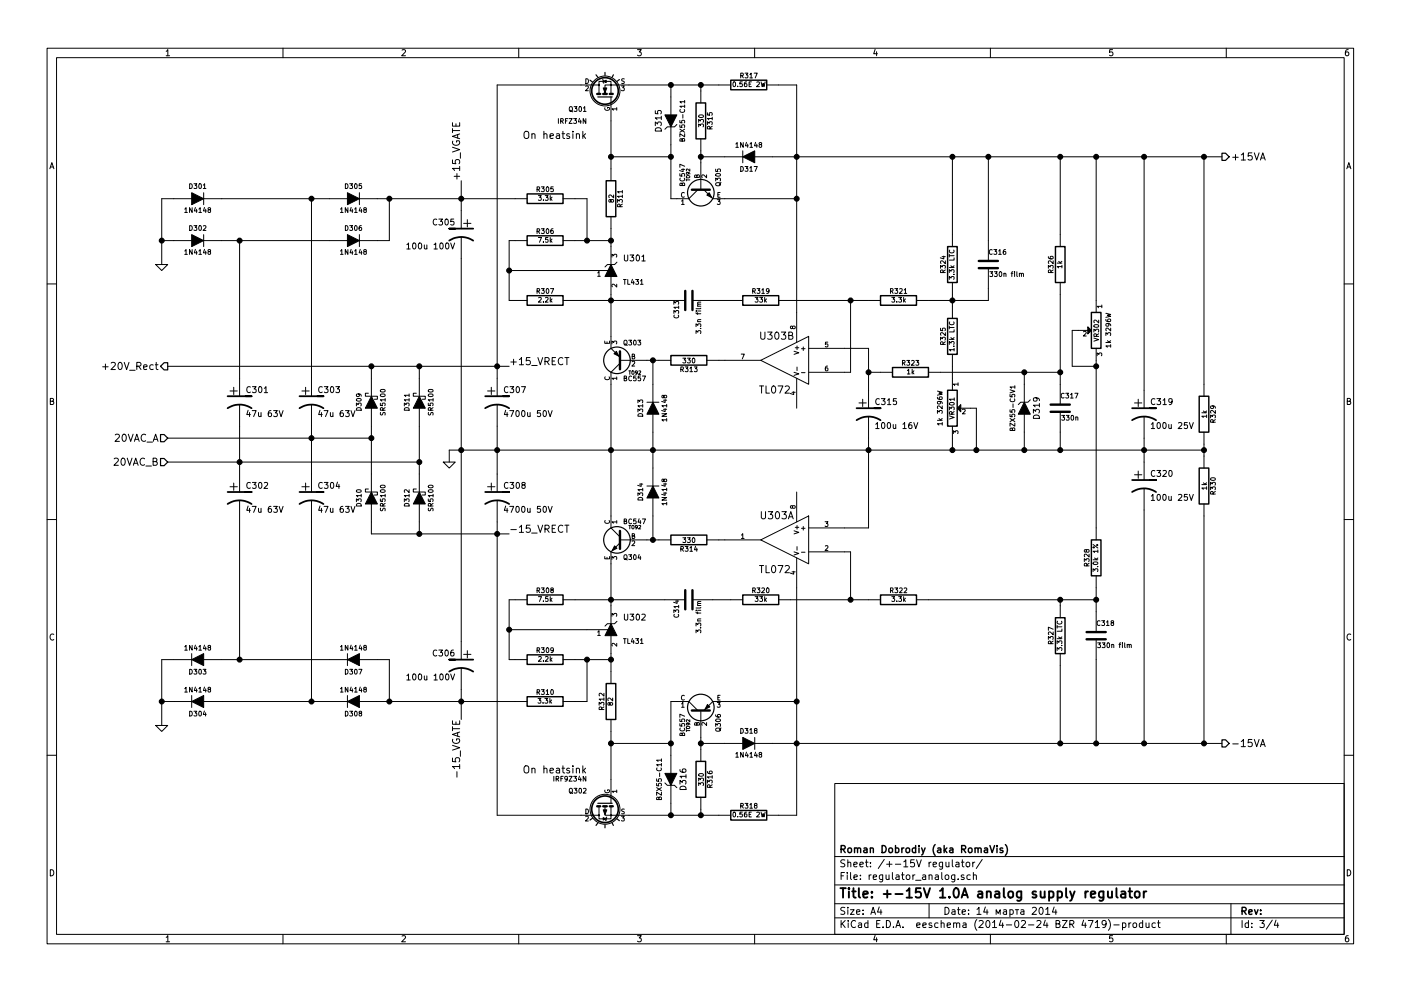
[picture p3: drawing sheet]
EESchema Schematic File Version 2
LIBS:power
LIBS:device
LIBS:transistors
LIBS:conn
LIBS:linear
LIBS:regul
LIBS:74xx
LIBS:cmos4000
LIBS:adc-dac
LIBS:memory
LIBS:xilinx
LIBS:special
LIBS:microcontrollers
LIBS:dsp
LIBS:microchip
LIBS:analog_switches
LIBS:motorola
LIBS:texas
LIBS:intel
LIBS:audio
LIBS:interface
LIBS:digital-audio
LIBS:philips
LIBS:display
LIBS:cypress
LIBS:siliconi
LIBS:opto
LIBS:atmel
LIBS:contrib
LIBS:valves
LIBS:tl431
LIBS:r_pot
LIBS:mos_irf
LIBS:scr
LIBS:conn_mf
LIBS:hole
LIBS:power_supply-cache
EELAYER 24 0
EELAYER END
$Descr A4 11693 8268
encoding utf-8
Sheet 3 4
Title "+-15V 1.0A analog supply regulator"
Date "14 марта 2014"
Rev ""
Comp "Roman Dobrodiy (aka RomaVis)"
Comment1 ""
Comment2 ""
Comment3 ""
Comment4 ""
$EndDescr
Text HLabel 1400 3650 0    60   Input ~ 0
20VAC_A
Text HLabel 1400 3850 0    60   Input ~ 0
20VAC_B
Text HLabel 1400 3050 0    60   Output ~ 0
+20V_Rect
$Comp
L DIODESCH D309
U 1 1
P 3100 3350
F 0 "D309" H 3100 3450 40  0000 C CNN
F 1 "SR5100" H 3100 3250 40  0000 C CNN
F 2 "" H 3100 3350 60  0000 C CNN
F 3 "" H 3100 3350 60  0000 C CNN
	1    3100 3350
	0    -1   -1   0   
$EndComp
$Comp
L DIODESCH D311
U 1 1
P 3500 3350
F 0 "D311" H 3500 3450 40  0000 C CNN
F 1 "SR5100" H 3500 3250 40  0000 C CNN
F 2 "" H 3500 3350 60  0000 C CNN
F 3 "" H 3500 3350 60  0000 C CNN
	1    3500 3350
	0    -1   -1   0   
$EndComp
$Comp
L DIODESCH D310
U 1 1
P 3100 4150
F 0 "D310" H 3100 4250 40  0000 C CNN
F 1 "SR5100" H 3100 4050 40  0000 C CNN
F 2 "" H 3100 4150 60  0000 C CNN
F 3 "" H 3100 4150 60  0000 C CNN
	1    3100 4150
	0    -1   -1   0   
$EndComp
$Comp
L DIODESCH D312
U 1 1
P 3500 4150
F 0 "D312" H 3500 4250 40  0000 C CNN
F 1 "SR5100" H 3500 4050 40  0000 C CNN
F 2 "" H 3500 4150 60  0000 C CNN
F 3 "" H 3500 4150 60  0000 C CNN
	1    3500 4150
	0    -1   -1   0   
$EndComp
$Comp
L CP1 C301
U 1 1
P 2000 3350
F 0 "C301" H 2050 3450 50  0000 L CNN
F 1 "47u 63V" H 2050 3250 50  0000 L CNN
F 2 "" H 2000 3350 60  0000 C CNN
F 3 "" H 2000 3350 60  0000 C CNN
	1    2000 3350
	1    0    0    -1  
$EndComp
$Comp
L CP1 C303
U 1 1
P 2600 3350
F 0 "C303" H 2650 3450 50  0000 L CNN
F 1 "47u 63V" H 2650 3250 50  0000 L CNN
F 2 "" H 2600 3350 60  0000 C CNN
F 3 "" H 2600 3350 60  0000 C CNN
	1    2600 3350
	1    0    0    -1  
$EndComp
$Comp
L CP1 C302
U 1 1
P 2000 4150
F 0 "C302" H 2050 4250 50  0000 L CNN
F 1 "47u 63V" H 2050 4050 50  0000 L CNN
F 2 "" H 2000 4150 60  0000 C CNN
F 3 "" H 2000 4150 60  0000 C CNN
	1    2000 4150
	1    0    0    -1  
$EndComp
$Comp
L CP1 C304
U 1 1
P 2600 4150
F 0 "C304" H 2650 4250 50  0000 L CNN
F 1 "47u 63V" H 2650 4050 50  0000 L CNN
F 2 "" H 2600 4150 60  0000 C CNN
F 3 "" H 2600 4150 60  0000 C CNN
	1    2600 4150
	1    0    0    -1  
$EndComp
$Comp
L DIODE D306
U 1 1
P 2950 2000
F 0 "D306" H 2950 2100 40  0000 C CNN
F 1 "1N4148" H 2950 1900 40  0000 C CNN
F 2 "" H 2950 2000 60  0000 C CNN
F 3 "" H 2950 2000 60  0000 C CNN
	1    2950 2000
	1    0    0    -1  
$EndComp
$Comp
L DIODE D305
U 1 1
P 2950 1650
F 0 "D305" H 2950 1750 40  0000 C CNN
F 1 "1N4148" H 2950 1550 40  0000 C CNN
F 2 "" H 2950 1650 60  0000 C CNN
F 3 "" H 2950 1650 60  0000 C CNN
	1    2950 1650
	1    0    0    -1  
$EndComp
$Comp
L DIODE D307
U 1 1
P 2950 5500
F 0 "D307" H 2950 5600 40  0000 C CNN
F 1 "1N4148" H 2950 5400 40  0000 C CNN
F 2 "" H 2950 5500 60  0000 C CNN
F 3 "" H 2950 5500 60  0000 C CNN
	1    2950 5500
	-1   0    0    1   
$EndComp
$Comp
L DIODE D308
U 1 1
P 2950 5850
F 0 "D308" H 2950 5950 40  0000 C CNN
F 1 "1N4148" H 2950 5750 40  0000 C CNN
F 2 "" H 2950 5850 60  0000 C CNN
F 3 "" H 2950 5850 60  0000 C CNN
	1    2950 5850
	-1   0    0    1   
$EndComp
$Comp
L DIODE D302
U 1 1
P 1650 2000
F 0 "D302" H 1650 2100 40  0000 C CNN
F 1 "1N4148" H 1650 1900 40  0000 C CNN
F 2 "" H 1650 2000 60  0000 C CNN
F 3 "" H 1650 2000 60  0000 C CNN
	1    1650 2000
	1    0    0    -1  
$EndComp
$Comp
L DIODE D301
U 1 1
P 1650 1650
F 0 "D301" H 1650 1750 40  0000 C CNN
F 1 "1N4148" H 1650 1550 40  0000 C CNN
F 2 "" H 1650 1650 60  0000 C CNN
F 3 "" H 1650 1650 60  0000 C CNN
	1    1650 1650
	1    0    0    -1  
$EndComp
$Comp
L GND #PWR018
U 1 1
P 1350 2200
F 0 "#PWR018" H 1350 2200 30  0001 C CNN
F 1 "GND" H 1350 2130 30  0001 C CNN
F 2 "" H 1350 2200 60  0000 C CNN
F 3 "" H 1350 2200 60  0000 C CNN
	1    1350 2200
	1    0    0    -1  
$EndComp
$Comp
L DIODE D303
U 1 1
P 1650 5500
F 0 "D303" H 1650 5600 40  0000 C CNN
F 1 "1N4148" H 1650 5400 40  0000 C CNN
F 2 "" H 1650 5500 60  0000 C CNN
F 3 "" H 1650 5500 60  0000 C CNN
	1    1650 5500
	-1   0    0    1   
$EndComp
$Comp
L DIODE D304
U 1 1
P 1650 5850
F 0 "D304" H 1650 5950 40  0000 C CNN
F 1 "1N4148" H 1650 5750 40  0000 C CNN
F 2 "" H 1650 5850 60  0000 C CNN
F 3 "" H 1650 5850 60  0000 C CNN
	1    1650 5850
	-1   0    0    1   
$EndComp
$Comp
L GND #PWR019
U 1 1
P 1350 6050
F 0 "#PWR019" H 1350 6050 30  0001 C CNN
F 1 "GND" H 1350 5980 30  0001 C CNN
F 2 "" H 1350 6050 60  0000 C CNN
F 3 "" H 1350 6050 60  0000 C CNN
	1    1350 6050
	1    0    0    -1  
$EndComp
$Comp
L CP1 C307
U 1 1
P 4150 3350
F 0 "C307" H 4200 3450 50  0000 L CNN
F 1 "4700u 50V" H 4200 3250 50  0000 L CNN
F 2 "" H 4150 3350 60  0000 C CNN
F 3 "" H 4150 3350 60  0000 C CNN
	1    4150 3350
	1    0    0    -1  
$EndComp
$Comp
L CP1 C308
U 1 1
P 4150 4150
F 0 "C308" H 4200 4250 50  0000 L CNN
F 1 "4700u 50V" H 4200 4050 50  0000 L CNN
F 2 "" H 4150 4150 60  0000 C CNN
F 3 "" H 4150 4150 60  0000 C CNN
	1    4150 4150
	1    0    0    -1  
$EndComp
$Comp
L CP1 C305
U 1 1
P 3850 1950
F 0 "C305" H 3900 2050 50  0000 L CNN
F 1 "100u 100V" H 3900 1850 50  0000 L CNN
F 2 "" H 3850 1950 60  0000 C CNN
F 3 "" H 3850 1950 60  0000 C CNN
	1    3850 1950
	-1   0    0    -1  
$EndComp
$Comp
L CP1 C306
U 1 1
P 3850 5550
F 0 "C306" H 3900 5650 50  0000 L CNN
F 1 "100u 100V" H 3900 5450 50  0000 L CNN
F 2 "" H 3850 5550 60  0000 C CNN
F 3 "" H 3850 5550 60  0000 C CNN
	1    3850 5550
	-1   0    0    -1  
$EndComp
$Comp
L TL072 U303
U 2 1
P 6550 3000
F 0 "U303" H 6500 3200 60  0000 L CNN
F 1 "TL072" H 6500 2750 60  0000 L CNN
F 2 "" H 6550 3000 60  0000 C CNN
F 3 "" H 6550 3000 60  0000 C CNN
	2    6550 3000
	-1   0    0    -1  
$EndComp
$Comp
L TL072 U303
U 1 1
P 6550 4500
F 0 "U303" H 6500 4700 60  0000 L CNN
F 1 "TL072" H 6500 4250 60  0000 L CNN
F 2 "" H 6550 4500 60  0000 C CNN
F 3 "" H 6550 4500 60  0000 C CNN
	1    6550 4500
	-1   0    0    -1  
$EndComp
$Comp
L BC547 Q304
U 1 1
P 5200 4500
F 0 "Q304" H 5200 4351 40  0000 R CNN
F 1 "BC547" H 5200 4650 40  0000 R CNN
F 2 "TO92" H 5100 4602 29  0000 C CNN
F 3 "" H 5200 4500 60  0000 C CNN
	1    5200 4500
	-1   0    0    -1  
$EndComp
$Comp
L BC557 Q303
U 1 1
P 5200 3000
F 0 "Q303" H 5200 2851 40  0000 R CNN
F 1 "BC557" H 5200 3150 40  0000 R CNN
F 2 "TO92" H 5100 3102 29  0000 C CNN
F 3 "" H 5200 3000 60  0000 C CNN
	1    5200 3000
	-1   0    0    1   
$EndComp
$Comp
L R R313
U 1 1
P 5750 3000
F 0 "R313" V 5830 3000 40  0000 C CNN
F 1 "330" V 5757 3001 40  0000 C CNN
F 2 "" V 5680 3000 30  0000 C CNN
F 3 "" H 5750 3000 30  0000 C CNN
	1    5750 3000
	0    1    1    0   
$EndComp
$Comp
L R R314
U 1 1
P 5750 4500
F 0 "R314" V 5830 4500 40  0000 C CNN
F 1 "330" V 5757 4501 40  0000 C CNN
F 2 "" V 5680 4500 30  0000 C CNN
F 3 "" H 5750 4500 30  0000 C CNN
	1    5750 4500
	0    1    1    0   
$EndComp
$Comp
L DIODE D313
U 1 1
P 5450 3400
F 0 "D313" H 5450 3500 40  0000 C CNN
F 1 "1N4148" H 5450 3300 40  0000 C CNN
F 2 "" H 5450 3400 60  0000 C CNN
F 3 "" H 5450 3400 60  0000 C CNN
	1    5450 3400
	0    -1   -1   0   
$EndComp
$Comp
L DIODE D314
U 1 1
P 5450 4100
F 0 "D314" H 5450 4200 40  0000 C CNN
F 1 "1N4148" H 5450 4000 40  0000 C CNN
F 2 "" H 5450 4100 60  0000 C CNN
F 3 "" H 5450 4100 60  0000 C CNN
	1    5450 4100
	0    -1   -1   0   
$EndComp
$Comp
L C C313
U 1 1
P 5750 2500
F 0 "C313" H 5750 2600 40  0000 L CNN
F 1 "3.3n film" H 5756 2415 40  0000 L CNN
F 2 "" H 5788 2350 30  0000 C CNN
F 3 "" H 5750 2500 60  0000 C CNN
	1    5750 2500
	0    -1   1    0   
$EndComp
$Comp
L R R319
U 1 1
P 6350 2500
F 0 "R319" V 6430 2500 40  0000 C CNN
F 1 "33k" V 6357 2501 40  0000 C CNN
F 2 "" V 6280 2500 30  0000 C CNN
F 3 "" H 6350 2500 30  0000 C CNN
	1    6350 2500
	0    1    -1   0   
$EndComp
$Comp
L R R320
U 1 1
P 6350 5000
F 0 "R320" V 6430 5000 40  0000 C CNN
F 1 "33k" V 6357 5001 40  0000 C CNN
F 2 "" V 6280 5000 30  0000 C CNN
F 3 "" H 6350 5000 30  0000 C CNN
	1    6350 5000
	0    1    -1   0   
$EndComp
$Comp
L C C314
U 1 1
P 5750 5000
F 0 "C314" H 5750 5100 40  0000 L CNN
F 1 "3.3n film" H 5756 4915 40  0000 L CNN
F 2 "" H 5788 4850 30  0000 C CNN
F 3 "" H 5750 5000 60  0000 C CNN
	1    5750 5000
	0    -1   1    0   
$EndComp
$Comp
L R R322
U 1 1
P 7500 5000
F 0 "R322" V 7580 5000 40  0000 C CNN
F 1 "3.3k" V 7507 5001 40  0000 C CNN
F 2 "" V 7430 5000 30  0000 C CNN
F 3 "" H 7500 5000 30  0000 C CNN
	1    7500 5000
	0    1    -1   0   
$EndComp
$Comp
L R R321
U 1 1
P 7500 2500
F 0 "R321" V 7580 2500 40  0000 C CNN
F 1 "3.3k" V 7507 2501 40  0000 C CNN
F 2 "" V 7430 2500 30  0000 C CNN
F 3 "" H 7500 2500 30  0000 C CNN
	1    7500 2500
	0    1    -1   0   
$EndComp
$Comp
L R R324
U 1 1
P 7950 2200
F 0 "R324" V 8030 2200 40  0000 C CNN
F 1 "3.3k LTC" V 7957 2201 40  0000 C CNN
F 2 "" V 7880 2200 30  0000 C CNN
F 3 "" H 7950 2200 30  0000 C CNN
	1    7950 2200
	-1   0    0    1   
$EndComp
$Comp
L R R325
U 1 1
P 7950 2800
F 0 "R325" V 8030 2800 40  0000 C CNN
F 1 "1.3k LTC" V 7957 2801 40  0000 C CNN
F 2 "" V 7880 2800 30  0000 C CNN
F 3 "" H 7950 2800 30  0000 C CNN
	1    7950 2800
	-1   0    0    1   
$EndComp
$Comp
L C C316
U 1 1
P 8250 2200
F 0 "C316" H 8250 2300 40  0000 L CNN
F 1 "330n film" H 8256 2115 40  0000 L CNN
F 2 "" H 8288 2050 30  0000 C CNN
F 3 "" H 8250 2200 60  0000 C CNN
	1    8250 2200
	1    0    0    -1  
$EndComp
$Comp
L R R328
U 1 1
P 9150 4650
F 0 "R328" V 9230 4650 40  0000 C CNN
F 1 "3.0k 1%" V 9157 4651 40  0000 C CNN
F 2 "" V 9080 4650 30  0000 C CNN
F 3 "" H 9150 4650 30  0000 C CNN
	1    9150 4650
	-1   0    0    1   
$EndComp
$Comp
L R R327
U 1 1
P 8850 5300
F 0 "R327" V 8930 5300 40  0000 C CNN
F 1 "3.3k LTC" V 8857 5301 40  0000 C CNN
F 2 "" V 8780 5300 30  0000 C CNN
F 3 "" H 8850 5300 30  0000 C CNN
	1    8850 5300
	-1   0    0    1   
$EndComp
$Comp
L C C318
U 1 1
P 9150 5300
F 0 "C318" H 9150 5400 40  0000 L CNN
F 1 "330n film" H 9156 5215 40  0000 L CNN
F 2 "" H 9188 5150 30  0000 C CNN
F 3 "" H 9150 5300 60  0000 C CNN
	1    9150 5300
	1    0    0    -1  
$EndComp
$Comp
L R R307
U 1 1
P 4550 2500
F 0 "R307" V 4630 2500 40  0000 C CNN
F 1 "2.2k" V 4557 2501 40  0000 C CNN
F 2 "" V 4480 2500 30  0000 C CNN
F 3 "" H 4550 2500 30  0000 C CNN
	1    4550 2500
	0    1    -1   0   
$EndComp
$Comp
L R R306
U 1 1
P 4550 2000
F 0 "R306" V 4630 2000 40  0000 C CNN
F 1 "7.5k" V 4557 2001 40  0000 C CNN
F 2 "" V 4480 2000 30  0000 C CNN
F 3 "" H 4550 2000 30  0000 C CNN
	1    4550 2000
	0    1    -1   0   
$EndComp
$Comp
L R R309
U 1 1
P 4550 5500
F 0 "R309" V 4630 5500 40  0000 C CNN
F 1 "2.2k" V 4557 5501 40  0000 C CNN
F 2 "" V 4480 5500 30  0000 C CNN
F 3 "" H 4550 5500 30  0000 C CNN
	1    4550 5500
	0    1    -1   0   
$EndComp
$Comp
L R R308
U 1 1
P 4550 5000
F 0 "R308" V 4630 5000 40  0000 C CNN
F 1 "7.5k" V 4557 5001 40  0000 C CNN
F 2 "" V 4480 5000 30  0000 C CNN
F 3 "" H 4550 5000 30  0000 C CNN
	1    4550 5000
	0    1    -1   0   
$EndComp
$Comp
L R R311
U 1 1
P 5100 1650
F 0 "R311" V 5180 1650 40  0000 C CNN
F 1 "82" V 5107 1651 40  0000 C CNN
F 2 "" V 5030 1650 30  0000 C CNN
F 3 "" H 5100 1650 30  0000 C CNN
	1    5100 1650
	1    0    0    -1  
$EndComp
$Comp
L R R312
U 1 1
P 5100 5850
F 0 "R312" V 5180 5850 40  0000 C CNN
F 1 "82" V 5107 5851 40  0000 C CNN
F 2 "" V 5030 5850 30  0000 C CNN
F 3 "" H 5100 5850 30  0000 C CNN
	1    5100 5850
	-1   0    0    1   
$EndComp
$Comp
L ZENER D316
U 1 1
P 5600 6500
F 0 "D316" H 5600 6600 50  0000 C CNN
F 1 "BZX55-C11" H 5600 6400 40  0000 C CNN
F 2 "" H 5600 6500 60  0000 C CNN
F 3 "" H 5600 6500 60  0000 C CNN
	1    5600 6500
	0    1    1    0   
$EndComp
$Comp
L ZENER D315
U 1 1
P 5600 1000
F 0 "D315" H 5600 1100 50  0000 C CNN
F 1 "BZX55-C11" H 5600 900 40  0000 C CNN
F 2 "" H 5600 1000 60  0000 C CNN
F 3 "" H 5600 1000 60  0000 C CNN
	1    5600 1000
	0    -1   1    0   
$EndComp
$Comp
L R R305
U 1 1
P 4550 1650
F 0 "R305" V 4630 1650 40  0000 C CNN
F 1 "3.3k" V 4557 1651 40  0000 C CNN
F 2 "" V 4480 1650 30  0000 C CNN
F 3 "" H 4550 1650 30  0000 C CNN
	1    4550 1650
	0    1    -1   0   
$EndComp
$Comp
L R R310
U 1 1
P 4550 5850
F 0 "R310" V 4630 5850 40  0000 C CNN
F 1 "3.3k" V 4557 5851 40  0000 C CNN
F 2 "" V 4480 5850 30  0000 C CNN
F 3 "" H 4550 5850 30  0000 C CNN
	1    4550 5850
	0    -1   -1   0   
$EndComp
$Comp
L R R317
U 1 1
P 6250 700
F 0 "R317" V 6330 700 40  0000 C CNN
F 1 "0.56E 2W" V 6257 701 40  0000 C CNN
F 2 "" V 6180 700 30  0000 C CNN
F 3 "" H 6250 700 30  0000 C CNN
	1    6250 700 
	0    1    -1   0   
$EndComp
$Comp
L R R318
U 1 1
P 6250 6800
F 0 "R318" V 6330 6800 40  0000 C CNN
F 1 "0.56E 2W" V 6257 6801 40  0000 C CNN
F 2 "" V 6180 6800 30  0000 C CNN
F 3 "" H 6250 6800 30  0000 C CNN
	1    6250 6800
	0    1    -1   0   
$EndComp
$Comp
L R_POT VR301
U 1 1
P 7950 3400
F 0 "VR301" V 7950 3400 40  0000 C CNN
F 1 "1k 3296W" V 7850 3400 40  0000 C CNN
F 2 "" V 7880 3400 30  0000 C CNN
F 3 "" H 7950 3400 30  0000 C CNN
	1    7950 3400
	1    0    0    -1  
$EndComp
$Comp
L R_POT VR302
U 1 1
P 9150 2750
F 0 "VR302" V 9150 2750 40  0000 C CNN
F 1 "1k 3296W" V 9050 2750 40  0000 C CNN
F 2 "" V 9080 2750 30  0000 C CNN
F 3 "" H 9150 2750 30  0000 C CNN
	1    9150 2750
	-1   0    0    -1  
$EndComp
$Comp
L R R326
U 1 1
P 8850 2200
F 0 "R326" V 8930 2200 40  0000 C CNN
F 1 "1k" V 8857 2201 40  0000 C CNN
F 2 "" V 8780 2200 30  0000 C CNN
F 3 "" H 8850 2200 30  0000 C CNN
	1    8850 2200
	-1   0    0    1   
$EndComp
$Comp
L ZENER D319
U 1 1
P 8550 3400
F 0 "D319" H 8550 3500 50  0000 C CNN
F 1 "BZX55-C5V1" H 8550 3300 40  0000 C CNN
F 2 "" H 8550 3400 60  0000 C CNN
F 3 "" H 8550 3400 60  0000 C CNN
	1    8550 3400
	0    1    -1   0   
$EndComp
$Comp
L CP1 C315
U 1 1
P 7250 3450
F 0 "C315" H 7300 3550 50  0000 L CNN
F 1 "100u 16V" H 7300 3350 50  0000 L CNN
F 2 "" H 7250 3450 60  0000 C CNN
F 3 "" H 7250 3450 60  0000 C CNN
	1    7250 3450
	1    0    0    -1  
$EndComp
$Comp
L R R323
U 1 1
P 7600 3100
F 0 "R323" V 7680 3100 40  0000 C CNN
F 1 "1k" V 7607 3101 40  0000 C CNN
F 2 "" V 7530 3100 30  0000 C CNN
F 3 "" H 7600 3100 30  0000 C CNN
	1    7600 3100
	0    1    -1   0   
$EndComp
$Comp
L C C317
U 1 1
P 8850 3400
F 0 "C317" H 8850 3500 40  0000 L CNN
F 1 "330n" H 8856 3315 40  0000 L CNN
F 2 "" H 8888 3250 30  0000 C CNN
F 3 "" H 8850 3400 60  0000 C CNN
	1    8850 3400
	1    0    0    -1  
$EndComp
$Comp
L R R316
U 1 1
P 5850 6500
F 0 "R316" V 5930 6500 40  0000 C CNN
F 1 "330" V 5857 6501 40  0000 C CNN
F 2 "" V 5780 6500 30  0000 C CNN
F 3 "" H 5850 6500 30  0000 C CNN
	1    5850 6500
	1    0    0    1   
$EndComp
$Comp
L DIODE D318
U 1 1
P 6250 6200
F 0 "D318" H 6250 6300 40  0000 C CNN
F 1 "1N4148" H 6250 6100 40  0000 C CNN
F 2 "" H 6250 6200 60  0000 C CNN
F 3 "" H 6250 6200 60  0000 C CNN
	1    6250 6200
	1    0    0    -1  
$EndComp
$Comp
L BC557 Q306
U 1 1
P 5850 5950
F 0 "Q306" H 5850 5801 40  0000 R CNN
F 1 "BC557" H 5850 6100 40  0000 R CNN
F 2 "TO92" H 5750 6052 29  0000 C CNN
F 3 "" H 5850 5950 60  0000 C CNN
	1    5850 5950
	0    -1   -1   0   
$EndComp
$Comp
L R R315
U 1 1
P 5850 1000
F 0 "R315" V 5930 1000 40  0000 C CNN
F 1 "330" V 5857 1001 40  0000 C CNN
F 2 "" V 5780 1000 30  0000 C CNN
F 3 "" H 5850 1000 30  0000 C CNN
	1    5850 1000
	1    0    0    -1  
$EndComp
$Comp
L BC547 Q305
U 1 1
P 5850 1550
F 0 "Q305" H 5850 1401 40  0000 R CNN
F 1 "BC547" H 5850 1700 40  0000 R CNN
F 2 "TO92" H 5750 1652 29  0000 C CNN
F 3 "" H 5850 1550 60  0000 C CNN
	1    5850 1550
	0    -1   1    0   
$EndComp
$Comp
L DIODE D317
U 1 1
P 6250 1300
F 0 "D317" H 6250 1400 40  0000 C CNN
F 1 "1N4148" H 6250 1200 40  0000 C CNN
F 2 "" H 6250 1300 60  0000 C CNN
F 3 "" H 6250 1300 60  0000 C CNN
	1    6250 1300
	-1   0    0    1   
$EndComp
$Comp
L CP1 C319
U 1 1
P 9550 3450
F 0 "C319" H 9600 3550 50  0000 L CNN
F 1 "100u 25V" H 9600 3350 50  0000 L CNN
F 2 "" H 9550 3450 60  0000 C CNN
F 3 "" H 9550 3450 60  0000 C CNN
	1    9550 3450
	1    0    0    -1  
$EndComp
$Comp
L CP1 C320
U 1 1
P 9550 4050
F 0 "C320" H 9600 4150 50  0000 L CNN
F 1 "100u 25V" H 9600 3950 50  0000 L CNN
F 2 "" H 9550 4050 60  0000 C CNN
F 3 "" H 9550 4050 60  0000 C CNN
	1    9550 4050
	1    0    0    -1  
$EndComp
$Comp
L R R329
U 1 1
P 10050 3450
F 0 "R329" V 10130 3450 40  0000 C CNN
F 1 "1k" V 10057 3451 40  0000 C CNN
F 2 "" V 9980 3450 30  0000 C CNN
F 3 "" H 10050 3450 30  0000 C CNN
	1    10050 3450
	1    0    0    1   
$EndComp
$Comp
L R R330
U 1 1
P 10050 4050
F 0 "R330" V 10130 4050 40  0000 C CNN
F 1 "1k" V 10057 4051 40  0000 C CNN
F 2 "" V 9980 4050 30  0000 C CNN
F 3 "" H 10050 4050 30  0000 C CNN
	1    10050 4050
	1    0    0    1   
$EndComp
$Comp
L GND #PWR020
U 1 1
P 3750 3850
F 0 "#PWR020" H 3750 3850 30  0001 C CNN
F 1 "GND" H 3750 3780 30  0001 C CNN
F 2 "" H 3750 3850 60  0000 C CNN
F 3 "" H 3750 3850 60  0000 C CNN
	1    3750 3850
	1    0    0    -1  
$EndComp
Text HLabel 10200 1300 2    60   Output ~ 0
+15VA
Text HLabel 10200 6200 2    60   Output ~ 0
-15VA
Wire Wire Line
	1400 3650 3100 3650
Wire Wire Line
	3100 3550 3100 3950
Connection ~ 3100 3650
Wire Wire Line
	1400 3850 3500 3850
Wire Wire Line
	3500 3550 3500 3950
Connection ~ 3500 3850
Wire Wire Line
	2600 3550 2600 3950
Connection ~ 2600 3650
Wire Wire Line
	2000 3550 2000 3950
Connection ~ 2000 3850
Wire Wire Line
	2600 3150 2600 1650
Wire Wire Line
	2000 3150 2000 2000
Connection ~ 2000 2000
Connection ~ 2600 1650
Wire Wire Line
	1450 1650 1350 1650
Wire Wire Line
	1350 1650 1350 2200
Wire Wire Line
	1350 2000 1450 2000
Connection ~ 1350 2000
Wire Wire Line
	3100 3150 3100 3050
Wire Wire Line
	1400 3050 4250 3050
Wire Wire Line
	3500 3050 3500 3150
Wire Wire Line
	1850 1650 2750 1650
Wire Wire Line
	1850 2000 2750 2000
Wire Wire Line
	3150 1650 4300 1650
Wire Wire Line
	3250 1650 3250 2000
Wire Wire Line
	3250 2000 3150 2000
Wire Wire Line
	3100 4350 3100 4450
Wire Wire Line
	3100 4450 4250 4450
Wire Wire Line
	3500 4450 3500 4350
Wire Wire Line
	2600 5850 2600 4350
Wire Wire Line
	1850 5850 2750 5850
Wire Wire Line
	1850 5500 2750 5500
Wire Wire Line
	2000 5500 2000 4350
Wire Wire Line
	3150 5850 4300 5850
Wire Wire Line
	3250 5850 3250 5500
Wire Wire Line
	3250 5500 3150 5500
Connection ~ 2000 5500
Connection ~ 2600 5850
Wire Wire Line
	1450 5500 1350 5500
Wire Wire Line
	1350 5500 1350 6050
Wire Wire Line
	1350 5850 1450 5850
Connection ~ 1350 5850
Wire Wire Line
	4150 700  4150 3150
Connection ~ 3500 3050
Wire Wire Line
	4150 4350 4150 6800
Connection ~ 3500 4450
Wire Wire Line
	4150 3550 4150 3950
Wire Wire Line
	3750 3750 10050 3750
Connection ~ 4150 3750
Wire Wire Line
	3850 1500 3850 1750
Connection ~ 3250 1650
Wire Wire Line
	3850 5750 3850 6000
Connection ~ 3250 5850
Wire Wire Line
	3850 2150 3850 5350
Connection ~ 3850 3750
Connection ~ 4150 3050
Connection ~ 4150 4450
Connection ~ 3100 3050
Connection ~ 3850 1650
Connection ~ 3850 5850
Wire Wire Line
	5450 4300 5450 4500
Wire Wire Line
	5400 4500 5500 4500
Connection ~ 5450 4500
Wire Wire Line
	5400 3000 5500 3000
Wire Wire Line
	5450 3200 5450 3000
Connection ~ 5450 3000
Wire Wire Line
	6000 3000 6050 3000
Wire Wire Line
	6000 4500 6050 4500
Wire Wire Line
	5100 3200 5100 4300
Wire Wire Line
	5450 3600 5450 3900
Connection ~ 5100 3750
Connection ~ 5450 3750
Wire Wire Line
	4800 2500 5550 2500
Wire Wire Line
	4800 5000 5550 5000
Wire Wire Line
	5950 5000 6100 5000
Wire Wire Line
	5950 2500 6100 2500
Wire Wire Line
	6600 2500 7250 2500
Wire Wire Line
	7100 2500 7100 3100
Wire Wire Line
	7100 3100 7050 3100
Wire Wire Line
	6600 5000 7250 5000
Wire Wire Line
	7100 5000 7100 4600
Wire Wire Line
	7100 4600 7050 4600
Connection ~ 7100 5000
Connection ~ 7100 2500
Wire Wire Line
	7750 2500 8250 2500
Wire Wire Line
	8250 2500 8250 2400
Wire Wire Line
	7950 2450 7950 2550
Connection ~ 7950 2500
Wire Wire Line
	7950 3650 7950 3750
Wire Wire Line
	7950 3150 7950 3050
Wire Wire Line
	8150 3400 8100 3400
Connection ~ 7950 3750
Wire Wire Line
	7750 5000 9150 5000
Wire Wire Line
	9150 4900 9150 5100
Connection ~ 9150 5000
Wire Wire Line
	9150 3000 9150 4400
Wire Wire Line
	9000 2750 8950 2750
Wire Wire Line
	8950 2750 8950 3050
Wire Wire Line
	8950 3050 9150 3050
Connection ~ 9150 3050
Wire Wire Line
	8850 5050 8850 5000
Connection ~ 8850 5000
Connection ~ 5100 5000
Connection ~ 5100 2500
Connection ~ 5100 2000
Connection ~ 5100 5500
Wire Wire Line
	5250 6800 6000 6800
Wire Wire Line
	5250 700  6000 700 
Wire Wire Line
	4300 2000 4250 2000
Wire Wire Line
	4250 2000 4250 2500
Wire Wire Line
	4250 2500 4300 2500
Wire Wire Line
	4900 2250 4250 2250
Connection ~ 4250 2250
Wire Wire Line
	4300 5000 4250 5000
Wire Wire Line
	4250 5000 4250 5500
Wire Wire Line
	4250 5500 4300 5500
Wire Wire Line
	4900 5250 4250 5250
Connection ~ 4250 5250
Connection ~ 5600 6800
Wire Wire Line
	6500 700  6650 700 
Wire Wire Line
	6650 700  6650 2600
Wire Wire Line
	6650 6800 6500 6800
Wire Wire Line
	6650 4900 6650 6800
Wire Wire Line
	4150 6800 4850 6800
Wire Wire Line
	8850 2450 8850 3200
Wire Wire Line
	8550 3750 8550 3600
Wire Wire Line
	8150 3400 8150 3750
Wire Wire Line
	7050 2900 7250 2900
Wire Wire Line
	7250 2900 7250 3250
Wire Wire Line
	7350 3100 7250 3100
Connection ~ 7250 3100
Wire Wire Line
	7850 3100 8850 3100
Connection ~ 8850 3100
Wire Wire Line
	7250 3650 7250 4400
Connection ~ 7250 3750
Wire Wire Line
	7250 4400 7050 4400
Wire Wire Line
	8850 3750 8850 3600
Connection ~ 8550 3750
Wire Wire Line
	5100 5450 5100 5600
Wire Wire Line
	5850 6750 5850 6800
Connection ~ 5850 6800
Wire Wire Line
	5850 6150 5850 6250
Wire Wire Line
	5600 6700 5600 6800
Wire Wire Line
	5600 5850 5600 6300
Wire Wire Line
	5100 6200 5600 6200
Wire Wire Line
	5100 1900 5100 2050
Wire Wire Line
	5600 800  5600 700 
Connection ~ 5600 700 
Wire Wire Line
	5600 1200 5600 1650
Wire Wire Line
	5600 1300 5100 1300
Wire Wire Line
	5850 750  5850 700 
Connection ~ 5850 700 
Wire Wire Line
	5850 1250 5850 1350
Wire Wire Line
	6050 1650 6650 1650
Connection ~ 6650 1650
Wire Wire Line
	5100 1000 5100 1400
Wire Wire Line
	5600 1650 5650 1650
Connection ~ 5600 1300
Wire Wire Line
	6050 5850 6650 5850
Connection ~ 6650 5850
Wire Wire Line
	5100 6100 5100 6500
Connection ~ 5600 6200
Wire Wire Line
	5850 6200 6050 6200
Wire Wire Line
	4850 700  4150 700 
Wire Wire Line
	5100 2450 5100 2800
Wire Wire Line
	4800 2000 5100 2000
Connection ~ 5100 1300
Wire Wire Line
	4800 1650 4900 1650
Wire Wire Line
	4900 1650 4900 2000
Connection ~ 4900 2000
Wire Wire Line
	5100 4700 5100 5050
Wire Wire Line
	4800 5500 5100 5500
Connection ~ 5100 6200
Wire Wire Line
	4800 5850 4900 5850
Wire Wire Line
	4900 5850 4900 5500
Connection ~ 4900 5500
Wire Wire Line
	5600 5850 5650 5850
Wire Wire Line
	9550 3650 9550 3850
Connection ~ 8850 3750
Connection ~ 9550 3750
Wire Wire Line
	10050 3700 10050 3800
Connection ~ 10050 3750
Wire Wire Line
	3750 3750 3750 3850
Connection ~ 8150 3750
Wire Wire Line
	6450 6200 10200 6200
Connection ~ 6650 6200
Wire Wire Line
	5850 1300 6050 1300
Wire Wire Line
	6450 1300 10200 1300
Connection ~ 6650 1300
Connection ~ 5850 1300
Connection ~ 5850 6200
$Comp
L MOS_N_IRF Q301
U 1 1
P 5050 800
F 0 "Q301" V 4950 950 40  0000 L CNN
F 1 "IRFZ34N" V 4850 950 40  0000 L CNN
F 2 "" H 4871 901 29  0001 C CNN
F 3 "" H 5050 800 60  0000 C CNN
	1    5050 800 
	0    -1   -1   0   
$EndComp
$Comp
L MOS_P_IRF Q302
U 1 1
P 5050 6700
F 0 "Q302" V 4950 6850 40  0000 L CNN
F 1 "IRF9Z34N" V 4850 6850 40  0000 L CNN
F 2 "" H 4831 6801 29  0000 C CNN
F 3 "" H 5050 6700 60  0000 C CNN
	1    5050 6700
	0    -1   1    0   
$EndComp
Text Label 3850 1500 1    60   ~ 0
+15_VGATE
Text Label 3850 6000 3    60   ~ 0
-15_VGATE
Text Label 4250 3050 0    60   ~ 0
+15_VRECT
Text Label 4250 4450 0    60   ~ 0
-15_VRECT
Text Notes 4900 1150 2    60   ~ 0
On heatsink
Text Notes 4900 6450 2    60   ~ 0
On heatsink
$Comp
L TL431 U301
U 1 1
P 5100 2250
F 0 "U301" H 5000 2350 50  0000 R CNN
F 1 "TL431" H 5000 2150 40  0000 R CNN
F 2 "TO92" H 5000 2250 39  0001 R CNN
F 3 "" V 5100 2250 60  0000 C CNN
	1    5100 2250
	-1   0    0    -1  
$EndComp
$Comp
L TL431 U302
U 1 1
P 5100 5250
F 0 "U302" H 5000 5350 50  0000 R CNN
F 1 "TL431" H 5000 5150 40  0000 R CNN
F 2 "TO92" H 5000 5250 39  0001 R CNN
F 3 "" V 5100 5250 60  0000 C CNN
	1    5100 5250
	-1   0    0    -1  
$EndComp
Wire Wire Line
	8550 3200 8550 3100
Connection ~ 8550 3100
Wire Wire Line
	10050 3200 10050 1300
Connection ~ 10050 1300
Wire Wire Line
	9550 3250 9550 1300
Connection ~ 9550 1300
Wire Wire Line
	9150 2500 9150 1300
Connection ~ 9150 1300
Wire Wire Line
	8850 1950 8850 1300
Connection ~ 8850 1300
Wire Wire Line
	8250 2000 8250 1300
Connection ~ 8250 1300
Wire Wire Line
	7950 1950 7950 1300
Connection ~ 7950 1300
Wire Wire Line
	8850 6200 8850 5550
Wire Wire Line
	9150 6200 9150 5500
Connection ~ 8850 6200
Wire Wire Line
	9550 6200 9550 4250
Connection ~ 9150 6200
Wire Wire Line
	10050 6200 10050 4300
Connection ~ 9550 6200
Connection ~ 10050 6200
$EndSCHEMATC
